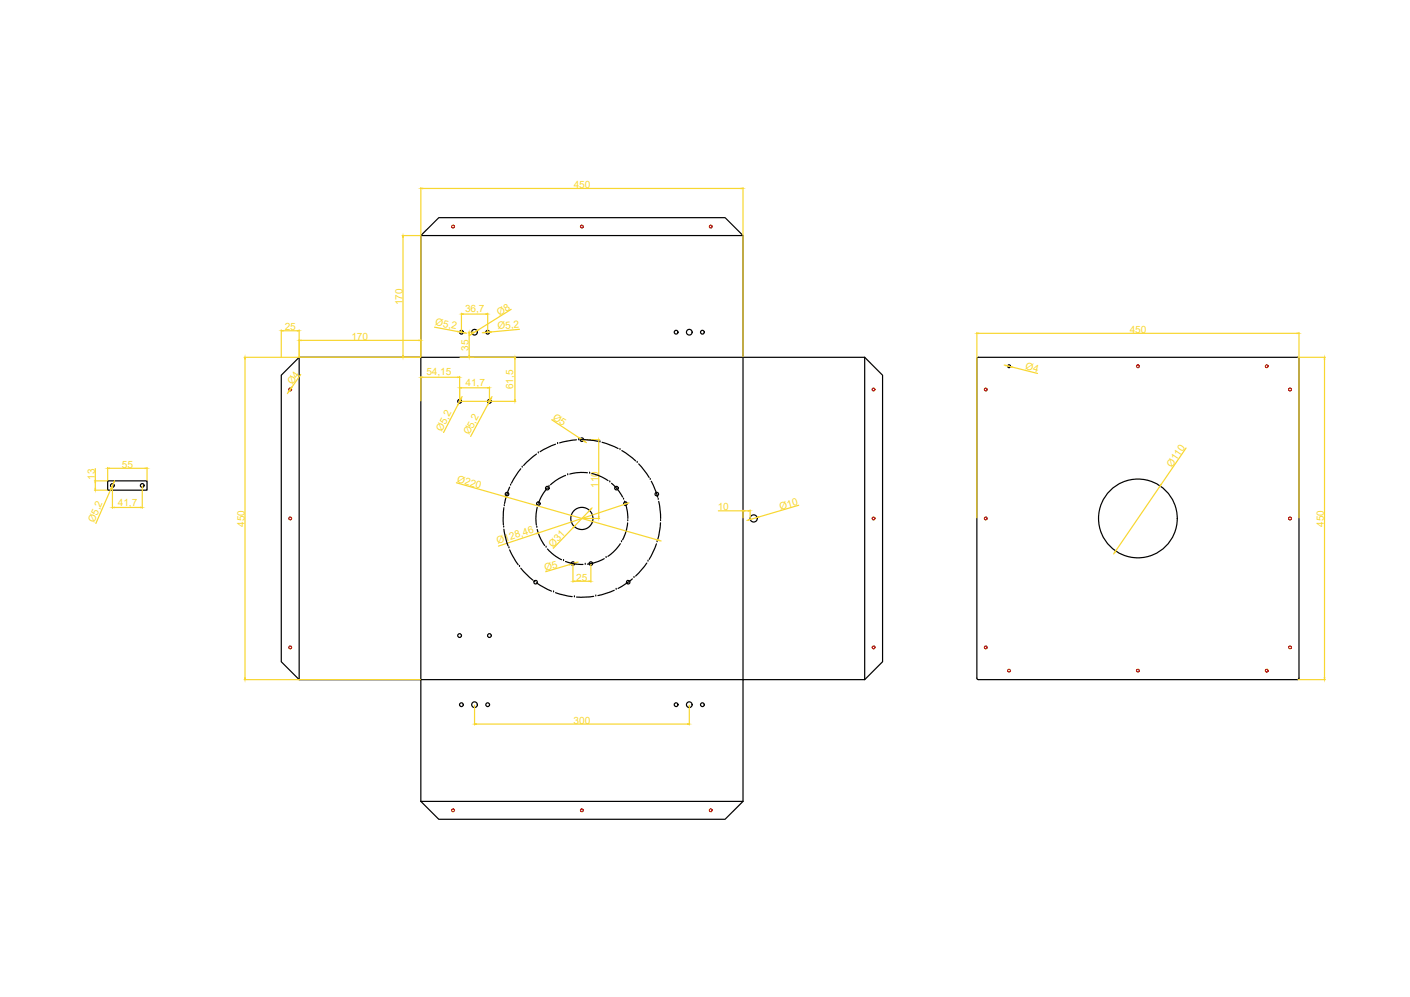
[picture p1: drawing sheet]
<svg xmlns="http://www.w3.org/2000/svg" width="297mm" height="210mm" viewBox="0 0 297 210" stroke-linecap="round" stroke-linejoin="round" font-family="sans-serif">
<!-- layer: 0 -->
<g fill="none" stroke="#000" stroke-width=".25">
<path d="M88.7 49.6v25.6h-25.7M88.7 49.6l3.7-3.8h60.3l3.8 3.8M88.7 49.6h67.8M156.5 49.6v25.6h25.7M63 75.2l-3.7 3.8v60.3l3.7 3.8M63 75.2v67.9M88.7 75.2h67.8v67.9h-67.8zM182.2 75.2l3.7 3.8v60.3l-3.7 3.8M182.2 75.2v67.9M205.8 75.4l.3-.2 67.4 .1 .2 .2-.1 67.4-.3 .2-67.4-.1-.1-.2zM109.7 98.7l-2 3M110 98.4h.1"/>
<path d="M113 95.6l-2.7 2.4M113.4 95.4h.1M117 93.5l-3.2 1.6M117.5 93.4h.1M119.6 99.9h.1M121.4 92.6l-3.5 .6M121.9 92.6h.1M122.4 92.6l3.6 .3M123.7 99.5h-1.8l-1.9 .3M124.2 99.6h.1M124.7 99.7l1.8 .6 1.6 .9M126.4 93h.1"/>
<path d="M126.8 93.1l3.4 1.3M130.6 94.6h.1M131 94.9l2.9 2.1M134.2 97.4h.1M134.6 97.7l2.2 2.8M22.7 101.2h8.3v2h-8.3zM106.1 111h.1M106.1 106.9l-.1 3.6M106.1 111.4l.9 3.5M106.2 106.5h.1M107.2 115.3h.1M107.4 102.5l-1.1 3.5"/>
<path d="M107.4 115.8l1.8 3.1M107.6 102.1h.1M109.4 119.3h.1M109.7 119.6l2.6 2.6M113.1 111h.1M113.2 106.8l-.3 1.9 .1 1.9M113.2 111.5l.6 1.7 .9 1.6M113.3 106.4h.1M115 115.2h.1M115.3 102.7l-1.1 1.5-.8 1.7M115.3 115.6l1.4 1.2 1.6 1M115.7 102.4h.1"/>
<path d="M118.7 118h.1M119.1 100.1l-1.6 .8-1.5 1.2M119.1 118.2l1.9 .5 1.8 .1M123.3 118.8h.1M127.3 117.6l-1.7 .8-1.9 .4M127.7 117.4h.1M128.5 101.5h.1M128.8 101.7l1.3 1.4 1.1 1.5M130.7 114.5l-1.2 1.4-1.4 1.2M130.9 114.1h.1M131.4 105.1h.1M131.6 105.5l.5 1.8 .2 1.9"/>
<path d="M132.2 110.1l-.3 1.8-.7 1.8M132.2 109.6h.1M136.3 118.5l-2.4 2.8M136.5 118.2h.1M137 100.9h.1M137.2 101.3l1.4 3.4M138.3 114.5l-1.5 3.3M138.4 114.1h.1M138.7 105.1h.1M138.8 105.6l.4 3.6M139.1 110.1l-.5 3.5M139.2 109.6h.1"/>
<path d="M112.7 122.4h.1M113 122.7l3.2 1.8M116.6 124.6h.1M117 124.8l3.5 .8M121 125.7h.1M125.1 125.6l-3.7 .1M125.5 125.5h.1M129.4 124.3l-3.4 1.1M129.8 124.1h.1M133.2 121.9l-3 2M133.6 121.6h.1M63 143.1h25.7v25.6"/>
<path d="M182.2 143.1h-25.7v25.6M88.7 168.7l3.7 3.8h60.3l3.8-3.8M88.7 168.7h67.8"/>
<circle cx="97.2" cy="69.9" r=".4"/>
<circle cx="100" cy="69.9" r=".6"/>
<circle cx="102.7" cy="69.9" r=".4"/>
<circle cx="142.4" cy="69.9" r=".4"/>
<circle cx="145.2" cy="69.9" r=".6"/>
<circle cx="148" cy="69.9" r=".4"/>
<circle cx="212.6" cy="77.1" r=".3"/>
<circle cx="96.8" cy="84.5" r=".4"/>
<circle cx="103.1" cy="84.5" r=".4"/>
<circle cx="122.6" cy="92.6" r=".38"/>
<circle cx="23.7" cy="102.2" r=".4"/>
<circle cx="30" cy="102.2" r=".4"/>
<circle cx="106.8" cy="104" r=".38"/>
<circle cx="113.4" cy="106" r=".38"/>
<circle cx="115.3" cy="102.8" r=".38"/>
<circle cx="120.7" cy="118.7" r=".38"/>
<circle cx="122.6" cy="109.2" r="2.33"/>
<circle cx="124.5" cy="118.7" r=".38"/>
<circle cx="129.9" cy="102.8" r=".38"/>
<circle cx="131.8" cy="106" r=".38"/>
<circle cx="138.4" cy="104" r=".38"/>
<circle cx="158.8" cy="109.2" r=".76"/>
<circle cx="239.7" cy="109.2" r="8.3"/>
<circle cx="96.8" cy="133.8" r=".4"/>
<circle cx="103.1" cy="133.8" r=".4"/>
<circle cx="112.8" cy="122.6" r=".38"/>
<circle cx="132.3" cy="122.6" r=".38"/>
<circle cx="97.2" cy="148.4" r=".4"/>
<circle cx="100" cy="148.4" r=".6"/>
<circle cx="102.7" cy="148.4" r=".4"/>
<circle cx="142.4" cy="148.4" r=".4"/>
<circle cx="145.2" cy="148.4" r=".6"/>
<circle cx="148" cy="148.4" r=".4"/>
</g>
<g fill="none" stroke="#f00" stroke-width=".25">
<circle cx="95.4" cy="47.7" r=".3"/>
<circle cx="122.6" cy="47.7" r=".3"/>
<circle cx="149.7" cy="47.7" r=".3"/>
<circle cx="239.7" cy="77.1" r=".3"/>
<circle cx="266.9" cy="77.1" r=".3"/>
<circle cx="61.1" cy="82" r=".3"/>
<circle cx="184" cy="82" r=".3"/>
<circle cx="207.7" cy="82" r=".3"/>
<circle cx="271.8" cy="82" r=".3"/>
<circle cx="61.1" cy="109.2" r=".3"/>
<circle cx="184" cy="109.2" r=".3"/>
<circle cx="207.7" cy="109.2" r=".3"/>
<circle cx="271.8" cy="109.2" r=".3"/>
<circle cx="61.1" cy="136.3" r=".3"/>
<circle cx="184" cy="136.3" r=".3"/>
<circle cx="207.7" cy="136.3" r=".3"/>
<circle cx="271.8" cy="136.3" r=".3"/>
<circle cx="212.6" cy="141.2" r=".3"/>
<circle cx="239.7" cy="141.2" r=".3"/>
<circle cx="266.9" cy="141.2" r=".3"/>
<circle cx="95.4" cy="170.6" r=".3"/>
<circle cx="122.6" cy="170.6" r=".3"/>
<circle cx="149.7" cy="170.6" r=".3"/>
</g>
<g fill="none" stroke="#f8d731" stroke-width=".25">
<path d="M88.7 39.5v35.6M89 39.7h67.1M156.5 39.5v35.6M84.7 49.6h3.9M84.9 50v24.8M51.4 75.2h37.2M51.6 75.6v67.1M59.3 69.4v5.7M59.6 69.6h3M63 69.4v5.7M63.4 78.8l-1.9 2.7M63.4 71.7h24.9"/>
<path d="M88.7 79.2v5.2M89 79.4h7.4M91.5 68.9l4.9 .9M96.8 69.9l.8 .1M96.8 79.2v5.2M96.9 75.2h11.8M97.2 65.9v4M97.6 66.1h4.8M98 70.1l.3 .1M98.6 69.9h1.3M98.8 70.3v4.5M99.1 70.5l-.3 .2"/>
<path d="M100.5 69.6l-1 .7M102 70l-.4 .1M102.7 65.9v4M103.1 69.9l-.7 .1M107.7 65.1l-6.9 4.3M108.5 75.6v8.5M109.4 69.3l-5.9 .6M205.8 70v39.1M206.2 70.2h67.1M211.6 76.9l.3 .1M212.3 77l.6 .2M213.2 77.3l5.4 1.3"/>
<path d="M273.4 75.2h5.8M273.7 70v39.1M279 75.6v67.1M20.1 98.6v2.6M22.7 98.4v2.7M23.1 98.6h7.5M31 98.4v2.7M60.7 82.6l-.2 .3M61.3 81.8l-.3 .5M96.5 85.2l-3 5.8M96.9 84.5h11.8M97 84.1l-.4 .7"/>
<path d="M97.2 81.7h5.5M97.4 83.5l-.2 .3M102.8 85.2l-3.6 6.7M103.1 81.5v2.9M103.3 84.2l-.4 .6M103.7 83.5l-.2 .3M116.2 88.4l5.8 3.7M122.3 92.4l.6 .4M122.7 92.6h3.6M123.2 93l.3 .2M126.1 92.9v15.9M249.9 94.3l-5.3 7.7"/>
<path d="M19.9 103.2h2.7M19.9 101.2h2.7M20.1 101.6v1.2M23.4 102.9l-3.2 7.3M23.7 102.3v4.7M23.8 101.9l-.3 .7M24.1 106.8h5.5M24.1 101.2l-.1 .3M30 102.3v4.7M96.1 101.6l10.2 2.9M106.6 104.6l31.9 9.1M113 112.3l-8 2.7"/>
<path d="M120 118.9l-5 1.5M120.7 118.8v3.8M120.7 111.1l-4.1 4.3M121.1 118.6l-.8 .2M121.8 118.3l-.4 .1M122.7 109.2h3.6M124.2 107.5l-3.2 3.3M124.5 118.8v3.8M124.7 106.9l-.2 .3M131.8 106.1l-18.4 6.1M132.5 105.9l-.4 .1M138.9 113.8l.4 .1"/>
<path d="M151.3 107.5h5.2M156.5 107.4v1.7M156.9 107.5h.7M157.7 109.5l-.4 .1M158 107.4v1.7M159.5 108.9l-1.4 .5M168.3 106.4l-8.4 2.4M234.8 116.3l-.2 .3M244.4 102.3l-9.4 13.7M121.1 122.4h3M51.4 143.1h37.2M100 148.5v4.1"/>
<path d="M100.4 152.4h44.4M145.2 148.5v4.1M273.4 143.1h5.8"/>
</g>
<g fill="#f8d731" stroke="#f8d731" stroke-width=".21">
<path d="M84.9 49.6l.1 .4h-.2z"/>
<path d="M84.8 74.8h.2l-.1 .4z"/>
<path d="M88.3 71.6l.4 .1h-.4z"/>
<path d="M63 71.7l.4-.1v.1z"/>
<path d="M51.6 75.2l.1 .4h-.1z"/>
<path d="M51.6 142.7h.1l-.1 .4z"/>
<path d="M156.1 39.6l.4 .1h-.4z"/>
<path d="M88.7 39.7l.3-.1v.1z"/>
<path d="M98.8 69.9l.1 .4h-.1z"/>
<path d="M98.8 74.8h.1l-.1 .4z"/>
<path d="M100 152.4h.4v.1z"/>
<path d="M144.8 152.4h.4l-.4 .1z"/>
<path d="M102.4 66.1h.3l-.3 .1z"/>
<path d="M97.2 66.1h.4v.1z"/>
<path d="M97.6 70h.4l-.1 .2z"/>
<path d="M96.5 69.7l.3 .2h-.4z"/>
<path d="M99.1 70.4l.4-.1-.3 .2z"/>
<path d="M100.5 69.6l.3-.2v.1z"/>
<path d="M102 70h.4l-.4 .1z"/>
<path d="M103.1 69.9l.4-.1v.1z"/>
<path d="M96.8 81.7l.4-.1v.1z"/>
<path d="M102.7 81.6l.4 .1h-.4z"/>
<path d="M96.4 79.4h.4l-.4 .1z"/>
<path d="M88.7 79.4h.3v.1z"/>
<path d="M108.4 84.1h.1v.4z"/>
<path d="M108.5 75.2v.4h-.1z"/>
<path d="M97.1 83.8l.1 .1-.2 .2z"/>
<path d="M96.6 84.8l-.1 .4h-.1z"/>
<path d="M103.4 83.8l.1 .1-.2 .3z"/>
<path d="M102.9 84.8l-.1 .4h-.1z"/>
<path d="M124.4 107.2h.1l-.3 .3z"/>
<path d="M120.7 111.1l.3-.3-.2 .4z"/>
<path d="M62.6 69.6h.4l-.4 .1z"/>
<path d="M59.3 69.6h.3v.1z"/>
<path d="M60.7 82.5l.3-.2-.2 .3z"/>
<path d="M61.5 81.4l.1 .1-.3 .3z"/>
<path d="M211.9 76.9l.4 .1h-.4z"/>
<path d="M212.9 77.2h.3v.1z"/>
<path d="M205.8 70.2l.4-.1v.1z"/>
<path d="M273.3 70.1l.4 .1h-.4z"/>
<path d="M279 75.2l.1 .4h-.1z"/>
<path d="M279 142.7h.1l-.1 .4z"/>
<path d="M235 116l-.1 .4-.1-.1z"/>
<path d="M244.6 102h.1l-.3 .3z"/>
<path d="M157.7 109.4h.4l-.4 .1z"/>
<path d="M159.5 108.9l.4-.1v.1z"/>
<path d="M157.6 107.5h.4l-.4 .1z"/>
<path d="M156.5 107.5h.4v.1z"/>
<path d="M120.7 122.4l.4-.1v.1z"/>
<path d="M124.1 122.3l.4 .1h-.4z"/>
<path d="M121.1 118.6l.3-.2v.1z"/>
<path d="M120 118.8h.3l-.3 .1z"/>
<path d="M126.1 108.8h.1l-.1 .4z"/>
<path d="M126.1 92.6l.1 .3h-.1z"/>
<path d="M122.9 92.8l.4 .1-.1 .1z"/>
<path d="M122 92.1l.3 .3-.4-.2z"/>
<path d="M131.8 106.1l.3-.2 .1 .2z"/>
<path d="M113 112.3l.4-.1-.3 .2z"/>
<path d="M138.5 113.7h.4v.2z"/>
<path d="M106.3 104.5l.3 .1h-.3z"/>
<path d="M22.7 98.6l.4-.1v.2z"/>
<path d="M30.6 98.5l.4 .1-.4 .1z"/>
<path d="M20 102.8h.1v.4z"/>
<path d="M20.1 101.2v.4h-.1z"/>
<path d="M23.7 106.8h.4v.1z"/>
<path d="M29.6 106.8h.4l-.4 .1z"/>
<path d="M23.9 101.5h.2l-.3 .4z"/>
<path d="M23.5 102.6l-.1 .3h-.1z"/>
</g>
<g font-size="2.1" fill="#f8d731">
<text x="120.9" y="39.5">450</text>
<text x="84.8" y="64.2" transform="rotate(-90 84.8 64.2)">170</text>
<text x="98" y="65.7">36,7</text>
<text x="60" y="69.5">25</text>
<text x="74" y="71.5">170</text>
<text x="91.6" y="68.5" transform="rotate(11 91.6 68.5)">Ø5,2</text>
<text x="104.9" y="69.4" transform="rotate(-5 104.9 69.4)">Ø5,2</text>
<text x="105.2" y="66.5" transform="rotate(-32 105.2 66.5)">Ø8</text>
<text x="238" y="70.1">450</text>
<text x="98.7" y="73.8" transform="rotate(-90 98.7 73.8)">35</text>
<text x="215.9" y="77.8" transform="rotate(14 215.9 77.8)">Ø4</text>
<text x="61.6" y="81" transform="rotate(-55 61.6 81)">Ø4</text>
<text x="89.8" y="79">54,15</text>
<text x="98.1" y="81.3">41,7</text>
<text x="108.1" y="81.9" transform="rotate(-90 108.1 81.9)">61,5</text>
<text x="116.3" y="88.2" transform="rotate(34 116.3 88.2)">Ø5</text>
<text x="93.1" y="90.9" transform="rotate(-63 93.1 90.9)">Ø5,2</text>
<text x="98.8" y="91.7" transform="rotate(-62 98.8 91.7)">Ø5,2</text>
<text x="19.9" y="101" transform="rotate(-90 19.9 101)">13</text>
<text x="25.7" y="98.5">55</text>
<text x="96.2" y="101.5" transform="rotate(16 96.2 101.5)">Ø220</text>
<text x="246.8" y="98.5" transform="rotate(-56 246.8 98.5)">Ø110</text>
<text x="24.8" y="106.4">41,7</text>
<text x="126" y="102.7" transform="rotate(-90 126 102.7)">110</text>
<text x="151.2" y="107.4">10</text>
<text x="164.4" y="107.3" transform="rotate(-16 164.4 107.3)">Ø10</text>
<text x="19.8" y="110" transform="rotate(-66 19.8 110)">Ø5,2</text>
<text x="51.5" y="110.9" transform="rotate(-90 51.5 110.9)">450</text>
<text x="278.9" y="110.9" transform="rotate(-90 278.9 110.9)">450</text>
<text x="104.9" y="114.6" transform="rotate(-18 104.9 114.6)">Ø128,46</text>
<text x="116.4" y="115.3" transform="rotate(-46 116.4 115.3)">Ø31</text>
<text x="114.9" y="120.2" transform="rotate(-17 114.9 120.2)">Ø5</text>
<text x="121.4" y="122.2">25</text>
<text x="120.8" y="152.3">300</text>
</g>
</svg>
